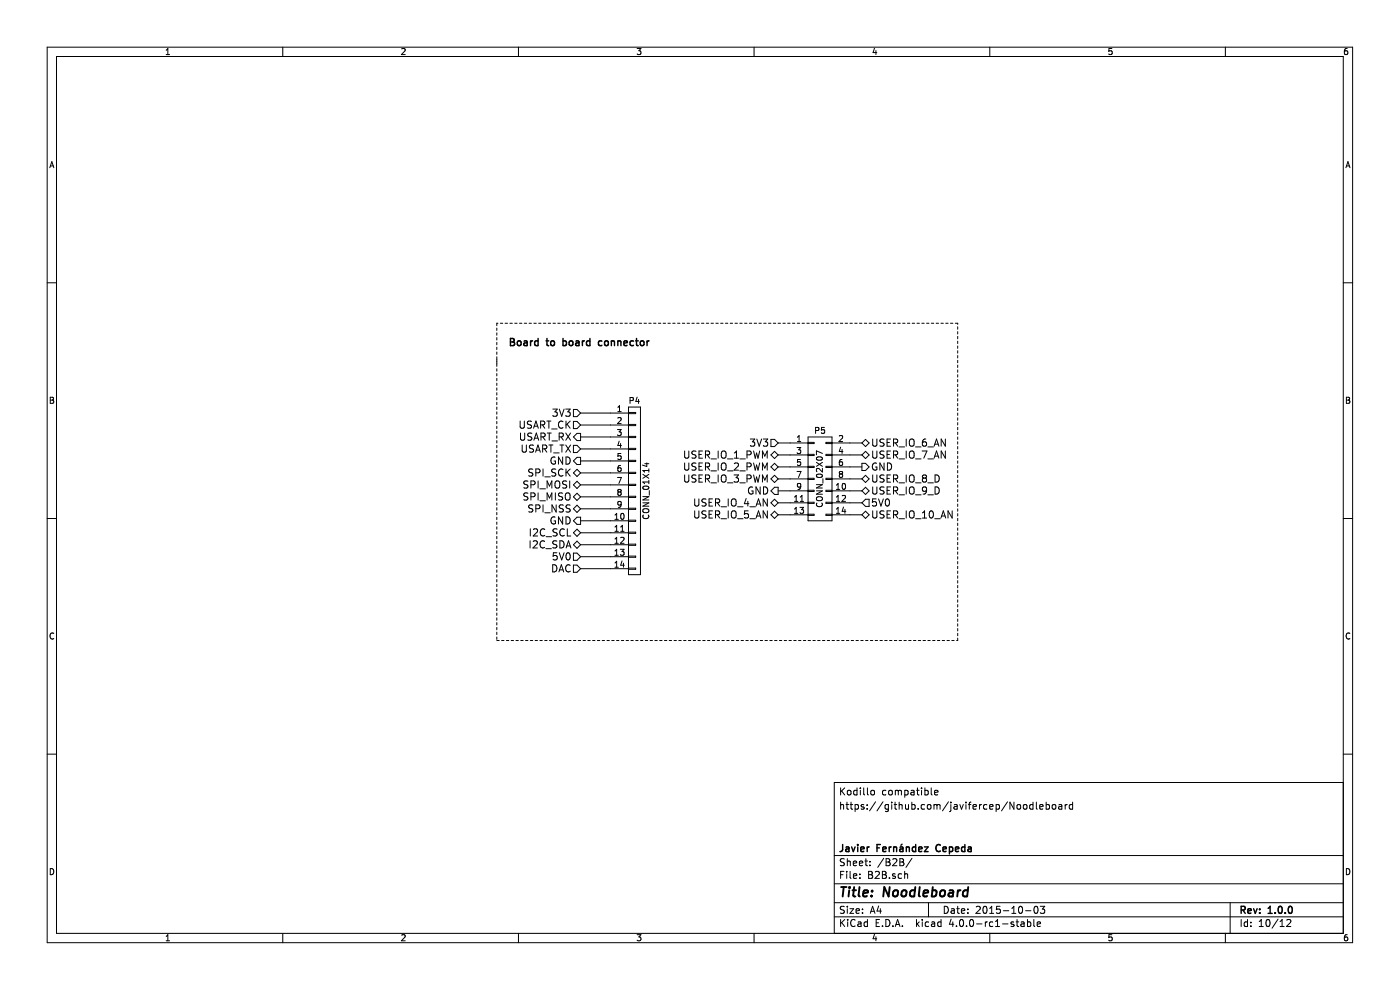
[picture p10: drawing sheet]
EESchema Schematic File Version 2
LIBS:Noodleboard-rescue
LIBS:power
LIBS:device
LIBS:transistors
LIBS:conn
LIBS:linear
LIBS:regul
LIBS:74xx
LIBS:cmos4000
LIBS:adc-dac
LIBS:memory
LIBS:xilinx
LIBS:microcontrollers
LIBS:dsp
LIBS:microchip
LIBS:analog_switches
LIBS:motorola
LIBS:texas
LIBS:intel
LIBS:audio
LIBS:interface
LIBS:digital-audio
LIBS:philips
LIBS:display
LIBS:cypress
LIBS:siliconi
LIBS:opto
LIBS:atmel
LIBS:contrib
LIBS:valves
LIBS:ChefLib
LIBS:ComponentLib
LIBS:Noodleboard-cache
EELAYER 25 0
EELAYER END
$Descr A4 11693 8268
encoding utf-8
Sheet 10 12
Title "Noodleboard"
Date "2015-10-03"
Rev "1.0.0"
Comp "Javier Fernández Cepeda"
Comment1 ""
Comment2 ""
Comment3 "https://github.com/javifercep/Noodleboard"
Comment4 "Kodillo compatible"
$EndDescr
$Comp
L CONN_01X14 P4
U 1 1
P 5300 4100
F 0 "P4" H 5300 4850 50  0000 C CNN
F 1 "CONN_01X14" V 5400 4100 50  0000 C CNN
F 2 "Pin_Headers:Pin_Header_Straight_1x14" H 5300 4100 60  0001 C CNN
F 3 "" H 5300 4100 60  0000 C CNN
	1    5300 4100
	1    0    0    -1  
$EndComp
Text HLabel 4850 3450 0    60   Input ~ 0
3V3
Wire Wire Line
	4850 3450 5100 3450
Wire Wire Line
	4850 3550 5100 3550
Wire Wire Line
	4850 3650 5100 3650
Wire Wire Line
	4850 3750 5100 3750
Wire Wire Line
	4850 3850 5100 3850
Wire Wire Line
	4850 3950 5100 3950
Wire Wire Line
	4850 4050 5100 4050
Wire Wire Line
	4850 4150 5100 4150
Wire Wire Line
	4850 4250 5100 4250
Wire Wire Line
	4850 4350 5100 4350
Wire Wire Line
	4850 4450 5100 4450
Wire Wire Line
	4850 4550 5100 4550
Wire Wire Line
	4850 4650 5100 4650
Wire Wire Line
	4850 4750 5100 4750
Text HLabel 6500 3700 0    60   Input ~ 0
3V3
Text HLabel 6500 4100 0    60   Output ~ 0
GND
Text HLabel 7200 3900 2    60   Output ~ 0
GND
Text HLabel 4850 3850 0    60   Output ~ 0
GND
Text HLabel 4850 4350 0    60   Output ~ 0
GND
Text HLabel 7200 4200 2    60   Input ~ 0
5V0
Text HLabel 4850 4650 0    60   Input ~ 0
5V0
Text HLabel 4850 3550 0    60   Input ~ 0
USART_CK
Text HLabel 4850 3650 0    60   Output ~ 0
USART_RX
Text HLabel 4850 3750 0    60   Input ~ 0
USART_TX
Text HLabel 4850 3950 0    60   BiDi ~ 0
SPI_SCK
Text HLabel 4850 4050 0    60   BiDi ~ 0
SPI_MOSI
Text HLabel 4850 4150 0    60   BiDi ~ 0
SPI_MISO
Text HLabel 4850 4250 0    60   BiDi ~ 0
SPI_NSS
Text HLabel 4850 4450 0    60   BiDi ~ 0
I2C_SCL
Text HLabel 4850 4550 0    60   BiDi ~ 0
I2C_SDA
Text HLabel 4850 4750 0    60   Input ~ 0
DAC
Text HLabel 6500 3800 0    60   BiDi ~ 0
USER_IO_1_PWM
Text HLabel 6500 3900 0    60   BiDi ~ 0
USER_IO_2_PWM
Text HLabel 6500 4000 0    60   BiDi ~ 0
USER_IO_3_PWM
Text HLabel 6500 4200 0    60   BiDi ~ 0
USER_IO_4_AN
Text HLabel 6500 4300 0    60   BiDi ~ 0
USER_IO_5_AN
Text HLabel 7200 3700 2    60   BiDi ~ 0
USER_IO_6_AN
Text HLabel 7200 3800 2    60   BiDi ~ 0
USER_IO_7_AN
Text HLabel 7200 4300 2    60   BiDi ~ 0
USER_IO_10_AN
Text HLabel 7200 4000 2    60   BiDi ~ 0
USER_IO_8_D
Text HLabel 7200 4100 2    60   BiDi ~ 0
USER_IO_9_D
Wire Notes Line
	4150 3000 4150 5350
Wire Notes Line
	4150 5350 8000 5350
Wire Notes Line
	8000 5350 8000 2700
Wire Notes Line
	8000 2700 4150 2700
Wire Notes Line
	4150 2700 4150 3050
Text Notes 4250 2900 0    60   ~ 12
Board to board connector
$Comp
L CONN_02X07 P5
U 1 1
P 6850 4000
F 0 "P5" H 6850 4400 50  0000 C CNN
F 1 "CONN_02X07" V 6850 4000 50  0000 C CNN
F 2 "Pin_Headers:Pin_Header_Straight_2x07" H 6850 2800 60  0001 C CNN
F 3 "" H 6850 2800 60  0000 C CNN
	1    6850 4000
	1    0    0    -1  
$EndComp
Wire Wire Line
	6500 3700 6600 3700
Wire Wire Line
	6500 3800 6600 3800
Wire Wire Line
	6500 3900 6600 3900
Wire Wire Line
	6500 4000 6600 4000
Wire Wire Line
	6500 4100 6600 4100
Wire Wire Line
	6500 4200 6600 4200
Wire Wire Line
	6500 4300 6600 4300
Wire Wire Line
	7100 3700 7200 3700
Wire Wire Line
	7100 3800 7200 3800
Wire Wire Line
	7100 3900 7200 3900
Wire Wire Line
	7100 4000 7200 4000
Wire Wire Line
	7100 4100 7200 4100
Wire Wire Line
	7200 4200 7100 4200
Wire Wire Line
	7200 4300 7100 4300
$EndSCHEMATC
